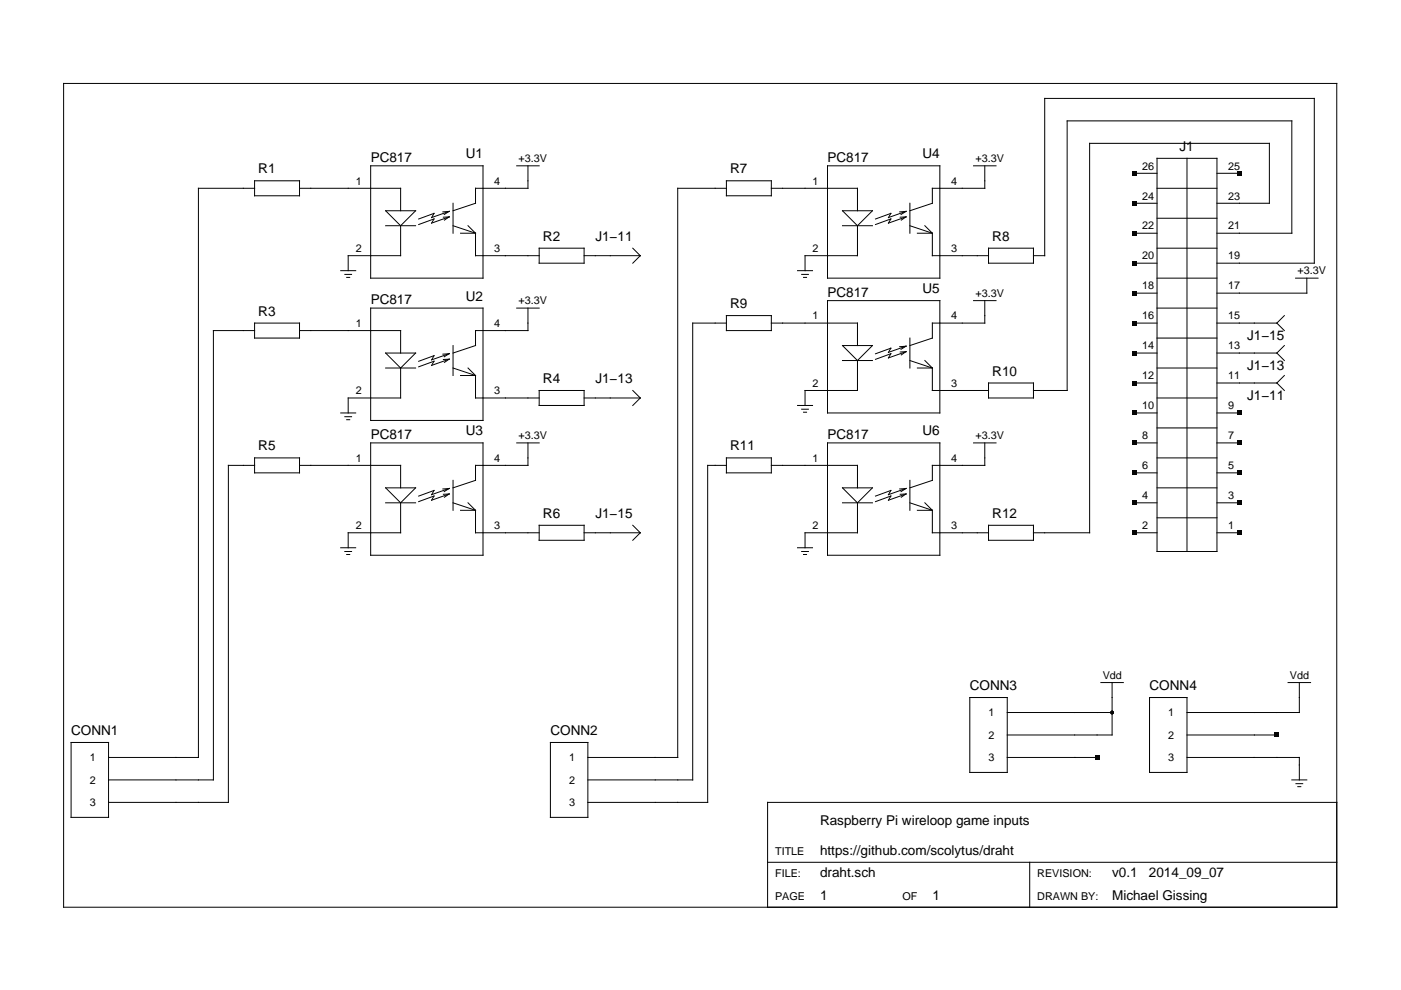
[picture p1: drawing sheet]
<svg xmlns="http://www.w3.org/2000/svg" width="297mm" height="210mm" viewBox="0 0 297 210" stroke-linecap="round" stroke-linejoin="round" font-family="sans-serif">
<g fill="none" stroke="#000" stroke-width=".21">
<path d="M13.5 17.7h269.9v174.7h-269.9zM54 39.9h-11.9v120.7h-19.1M54 38.3h9.5v3.2h-9.5zM63.5 39.9h21.4v4.8M78.6 35.2h23.8v23.8h-23.8zM109.6 35.2h4.7M111.9 35.2v4.7h-11.1v3.2l-4.7 1.6M154 39.9h-10.3v120.7h-19.1M154 38.3h9.5v3.2h-9.5zM163.5 39.9h18.3v4.8M175.4 35.2h23.9v23.8h-23.9zM206.4 35.2h4.8"/>
<path d="M208.8 35.2v4.7h-11.1v3.2l-4.8 1.6M240.5 36.7h4.8M245.3 39.9h12.7M245.3 33.6h12.7v83.3h-12.7zM251.7 33.6v83.3M258 36.7h4.8M72.2 57.4h3.2M73.1 58.2h1.4M73.5 58.8h.6M81.8 47.9h6.3M81.8 44.7h6.3l-3.2 3.2zM84.9 47.9v6.3h-11.1v3.2"/>
<path d="M95.2 44.8l-1 .7M95.2 46l-1 .7M95.2 44.8l-1.3 .1M95.2 46l-1.2 .1M95.3 44.8l-3.8 1.3 .5-.9-3.2 1.2M95.3 46l-3.8 1.3 .5-.9-3.2 1.2M96.1 43.1v6.3M96.1 47.9l4.7 1.5M97.6 49.4h3.2M99.2 47.9l1.6 1.5M100.8 49.4v4.8h13.5M114.3 52.6h9.5v3.2h-9.5z"/>
<path d="M123.8 54.2h12M134.2 52.6l1.6 1.6M135.8 54.2l-1.6 1.6M169.1 57.4h3.2M170 58.2h1.4M170.4 58.8h.6M178.6 47.9h6.4M178.6 44.7h6.4l-3.2 3.2zM181.8 47.9v6.3h-11.1v3.2M190.8 44.9l1.3-.1-1.1 .7M190.9 46.1l1.2-.1-1 .7M192.1 44.8l-3.7 1.3 .5-.9-3.3 1.2"/>
<path d="M192.1 46l-3.7 1.3 .5-.9-3.3 1.2M192.9 43.1v6.3M192.9 47.9l4.8 1.5M194.5 49.4h3.2M196.1 47.9l1.6 1.5M197.7 49.4v4.8h11.9M209.6 52.6h9.5v3.2h-9.5zM219.1 54.2h2.4v-33.3h57.2v34.9h-20.7M240.5 49.4h4.8M240.5 55.8h4.8M240.5 43.1h4.8M245.3 59h12.7"/>
<path d="M245.3 52.6h12.7M245.3 46.3h12.7M258 49.4h15.9v-23.8h-47.6v57.2h-7.2M258 43.1h11.1v-12.7h-38.1v82.6h-11.9M274.7 59h4.8M277.1 59v3.2h-19.1M54 70.1h-8.8v95.3h-22.2M54 68.5h9.5v3.2h-9.5zM63.5 70.1h21.4v4.8M78.6 65.3h23.8v23.8h-23.8zM81.8 78h6.3M81.8 74.9h6.3l-3.2 3.1z"/>
<path d="M84.9 78v6.4h-11.1v3.2M95.2 75l-1 .6M95.2 76.2l-1 .6M95.2 75l-1.3 .1M95.2 76.2h-1.2M95.3 75l-3.8 1.3 .5-.9-3.2 1.2M95.3 76.1l-3.8 1.4 .5-.9-3.2 1.2M96.1 73.3v6.3M96.1 78l4.7 1.6M97.6 79.6h3.2M99.2 78l1.6 1.6M100.8 79.6v4.8h13.5"/>
<path d="M109.6 65.3h4.7M111.9 65.3v4.8h-11.1v3.2l-4.7 1.6M154 66.9h9.5v3.2h-9.5zM154 68.5h-7.1v96.9h-22.3M163.5 68.5h18.3v4.8M175.4 63.7h23.9v23.9h-23.9zM178.6 76.4h6.4M178.6 73.3h6.4l-3.2 3.1zM181.8 76.4v6.4h-11.1v3.2M190.8 73.5l1.3-.1-1.1 .7M190.9 74.6h1.2l-1 .7M192.1 73.4l-3.7 1.3 .5-.9-3.3 1.2"/>
<path d="M192.1 74.6l-3.7 1.3 .5-.9-3.3 1.2M192.9 71.7v6.3M192.9 76.4l4.8 1.6M194.5 78h3.2M196.1 76.4l1.6 1.6M197.7 78v4.8h11.9M206.4 63.7h4.8M208.8 63.7v4.8h-11.1v3.2l-4.8 1.6M240.5 74.9h4.8M240.5 68.5h4.8M240.5 62.2h4.8M245.3 78h12.7"/>
<path d="M245.3 65.3h12.7M245.3 71.7h12.7M258 74.9h12.7M258 68.5h12.7M270.7 68.5l1.6 1.6M270.7 74.9l1.6 1.5M272.3 66.9l-1.6 1.6M272.3 73.3l-1.6 1.6M272.3 79.6l-1.6 1.6M54 98.7h-5.6v71.4h-25.4M54 97.1h9.5v3.2h-9.5zM63.5 98.7h21.4v4.7"/>
<path d="M72.2 87.6h3.2M73.1 88.4h1.4M73.5 89h.6M78.6 93.9h23.8v23.8h-23.8zM109.6 93.9h4.7M111.9 93.9v4.8h-11.1v3.1l-4.7 1.6M114.3 82.8h9.5v3.2h-9.5zM123.8 84.4h12M134.2 82.8l1.6 1.6M135.8 84.4l-1.6 1.6M154 98.7h-4v71.4h-25.4M154 97.1h9.5v3.2h-9.5z"/>
<path d="M163.5 98.7h18.3v4.7M169.1 86h3.2M170 86.8h1.4M170.4 87.4h.6M175.4 93.9h23.9v23.8h-23.9zM206.4 93.9h4.8M208.8 93.9v4.8h-11.1v3.1l-4.8 1.6M209.6 81.2h9.5v3.2h-9.5zM240.5 93.9h4.8M240.5 87.6h4.8M240.5 81.2h4.8M245.3 84.4h12.7"/>
<path d="M245.3 97.1h12.7M245.3 90.7h12.7M258 93.9h4.8M258 87.6h4.8M258 81.2h12.7M270.7 81.2l1.6 1.6M72.2 116.1h3.2M73.1 116.9h1.4M73.5 117.6h.6M81.8 106.6h6.3M81.8 103.4h6.3l-3.2 3.2zM84.9 106.6v6.4h-11.1v3.1"/>
<path d="M95.2 103.6l-1 .6M95.2 104.7l-1 .7M95.2 103.6l-1.3 .1M95.2 104.7l-1.2 .1M95.3 103.5l-3.8 1.4 .5-.9-3.2 1.2M95.3 104.7l-3.8 1.4 .5-.9-3.2 1.2M96.1 101.8v6.4M96.1 106.6l4.7 1.6M97.6 108.2h3.2M99.2 106.6l1.6 1.6M100.8 108.2v4.8h13.5M114.3 111.4h9.5v3.2h-9.5z"/>
<path d="M123.8 113h12M134.2 111.4l1.6 1.6M135.8 113l-1.6 1.6M169.1 116.1h3.2M170 116.9h1.4M170.4 117.6h.6M178.6 106.6h6.4M178.6 103.4h6.4l-3.2 3.2zM181.8 106.6v6.4h-11.1v3.1M190.8 103.7l1.3-.1-1.1 .6M190.9 104.8l1.2-.1-1 .7M192.1 103.5l-3.7 1.4 .5-.9-3.3 1.2"/>
<path d="M192.1 104.7l-3.7 1.4 .5-.9-3.3 1.2M192.9 101.8v6.4M192.9 106.6l4.8 1.6M194.5 108.2h3.2M196.1 106.6l1.6 1.6M197.7 108.2v4.8h11.9M209.6 111.4h9.5v3.2h-9.5zM240.5 106.6h4.8M240.5 113h4.8M240.5 100.3h4.8M245.3 103.4h12.7M245.3 109.8h12.7"/>
<path d="M258 106.6h4.8M258 113h4.8M258 100.3h4.8M15.1 157.4h7.9v15.9h-7.9zM116.7 157.4h7.9v15.9h-7.9zM205.6 147.9h8v15.9h-8zM213.6 151.1h22.2M233.4 144.7h4.8M235.8 144.7v11.1h-22.2M243.7 147.9h8v15.9h-8zM251.7 155.8h19M273.1 144.7h4.8"/>
<path d="M275.5 144.7v6.4h-23.8M213.6 160.6h19M251.7 160.6h23.8v4.8M273.9 165.4h3.2M274.8 166.2h1.4M275.2 166.8h.6M283.4 170.1h-120.7v22.3M162.7 182.8h120.7M218.3 182.8v9.6"/>
</g>
<g fill="#000">
<path d="M240.1 36.3h.9v.9h-.9zM262.3 36.3h1v.9h-1zM240.1 55.3h.9v1h-.9zM240.1 49h.9v.9h-.9zM240.1 42.6h.9v1h-.9zM240.1 74.4h.9v.9h-.9zM240.1 68h.9v1h-.9zM240.1 61.7h.9v.9h-.9zM240.1 99.8h.9v.9h-.9zM240.1 93.4h.9v1h-.9zM240.1 87.1h.9v.9h-.9zM240.1 80.7h.9v1h-.9z"/>
<path d="M262.3 99.8h1v.9h-1zM262.3 93.4h1v1h-1zM262.3 87.1h1v.9h-1zM240.1 112.5h.9v.9h-.9zM240.1 106.1h.9v1h-.9zM262.3 112.5h1v.9h-1zM262.3 106.1h1v1h-1zM270.2 155.4h1v.9h-1zM232.1 160.1h1v1h-1z"/>
<circle cx="235.8" cy="151.1" r=".4"/>
</g>
<g font-size="2.9">
<text x="78.6" y="34.4">PC817</text>
<text x="98.7" y="33.6">U1</text>
<text x="175.4" y="34.4">PC817</text>
<text x="195.6" y="33.6">U4</text>
<text x="250.1" y="32">J1</text>
<text x="54.8" y="36.7">R1</text>
<text x="154.8" y="36.7">R7</text>
<text x="115.1" y="51">R2</text>
<text x="126.2" y="51">J1−11</text>
<text x="210.4" y="51">R8</text>
<text x="78.6" y="64.5">PC817</text>
<text x="98.7" y="63.7">U2</text>
<text x="154.8" y="65.3">R9</text>
<text x="175.4" y="62.9">PC817</text>
<text x="195.6" y="62.2">U5</text>
<text x="54.8" y="66.9">R3</text>
<text x="264.4" y="72.2">J1−15</text>
<text x="115.1" y="81.2">R4</text>
<text x="126.2" y="81.2">J1−13</text>
<text x="210.4" y="79.6">R10</text>
<text x="264.4" y="78.5">J1−13</text>
<text x="264.4" y="84.9">J1−11</text>
<text x="54.8" y="95.5">R5</text>
<text x="78.6" y="93.1">PC817</text>
<text x="98.7" y="92.3">U3</text>
<text x="154.8" y="95.5">R11</text>
<text x="175.4" y="93.1">PC817</text>
<text x="195.6" y="92.3">U6</text>
<text x="115.1" y="109.8">R6</text>
<text x="126.2" y="109.8">J1−15</text>
<text x="210.4" y="109.8">R12</text>
<text x="205.6" y="146.3">CONN3</text>
<text x="243.7" y="146.3">CONN4</text>
<text x="15.1" y="155.8">CONN1</text>
<text x="116.7" y="155.8">CONN2</text>
<text x="173.9" y="174.8">Raspberry Pi wireloop game inputs</text>
<text x="173.9" y="181.2">https://github.com/scolytus/draht</text>
<text x="173.9" y="186">draht.sch</text>
<text x="173.9" y="190.8">1</text>
<text x="197.7" y="190.8">1</text>
<text x="235.8" y="190.8">Michael Gissing</text>
<text x="235.8" y="186">v0.1</text>
<text x="243.6" y="186">2014_09_07</text>
</g>
<g font-size="2.3">
<text x="109.9" y="34.4">+3.3V</text>
<text x="206.8" y="34.4">+3.3V</text>
<text x="242.1" y="36">26</text>
<text x="260.4" y="36">25</text>
<text x="75.4" y="39.1">1</text>
<text x="104.8" y="39.1">4</text>
<text x="172.3" y="39.1">1</text>
<text x="201.6" y="39.1">4</text>
<text x="242.1" y="42.3">24</text>
<text x="260.4" y="42.3">23</text>
<text x="75.4" y="53.4">2</text>
<text x="104.8" y="53.4">3</text>
<text x="172.3" y="53.4">2</text>
<text x="201.6" y="53.4">3</text>
<text x="242.1" y="48.7">22</text>
<text x="260.4" y="48.7">21</text>
<text x="242.1" y="55">20</text>
<text x="260.4" y="55">19</text>
<text x="275.1" y="58.2">+3.3V</text>
<text x="109.9" y="64.5">+3.3V</text>
<text x="206.8" y="62.9">+3.3V</text>
<text x="242.1" y="61.4">18</text>
<text x="260.4" y="61.4">17</text>
<text x="75.4" y="69.3">1</text>
<text x="104.8" y="69.3">4</text>
<text x="172.3" y="67.7">1</text>
<text x="201.6" y="67.7">4</text>
<text x="242.1" y="67.7">16</text>
<text x="260.4" y="67.7">15</text>
<text x="242.1" y="74.1">14</text>
<text x="260.4" y="74.1">13</text>
<text x="75.4" y="83.6">2</text>
<text x="104.8" y="83.6">3</text>
<text x="172.3" y="82">2</text>
<text x="201.6" y="82">3</text>
<text x="242.1" y="80.4">12</text>
<text x="260.4" y="80.4">11</text>
<text x="242.1" y="86.8">10</text>
<text x="260.4" y="86.8">9</text>
<text x="109.9" y="93.1">+3.3V</text>
<text x="206.8" y="93.1">+3.3V</text>
<text x="242.1" y="93.1">8</text>
<text x="260.4" y="93.1">7</text>
<text x="75.4" y="97.9">1</text>
<text x="104.8" y="97.9">4</text>
<text x="172.3" y="97.9">1</text>
<text x="201.6" y="97.9">4</text>
<text x="242.1" y="99.5">6</text>
<text x="260.4" y="99.5">5</text>
<text x="242.1" y="105.8">4</text>
<text x="260.4" y="105.8">3</text>
<text x="75.4" y="112.2">2</text>
<text x="104.8" y="112.2">3</text>
<text x="172.3" y="112.2">2</text>
<text x="201.6" y="112.2">3</text>
<text x="242.1" y="112.2">2</text>
<text x="260.4" y="112.2">1</text>
<text x="233.8" y="143.9">Vdd</text>
<text x="273.5" y="143.9">Vdd</text>
<text x="209.6" y="151.9">1</text>
<text x="247.7" y="151.9">1</text>
<text x="19" y="161.4">1</text>
<text x="120.7" y="161.4">1</text>
<text x="209.6" y="156.6">2</text>
<text x="209.6" y="161.4">3</text>
<text x="247.7" y="156.6">2</text>
<text x="247.7" y="161.4">3</text>
<text x="19" y="166.2">2</text>
<text x="120.7" y="166.2">2</text>
<text x="19" y="170.9">3</text>
<text x="120.7" y="170.9">3</text>
<text x="164.3" y="181.2">TITLE</text>
<text x="164.3" y="186">FILE:</text>
<text x="164.3" y="190.8">PAGE</text>
<text x="191.3" y="190.8">OF</text>
<text x="219.9" y="186">REVISION:</text>
<text x="219.9" y="190.8">DRAWN BY:</text>
</g>
</svg>
